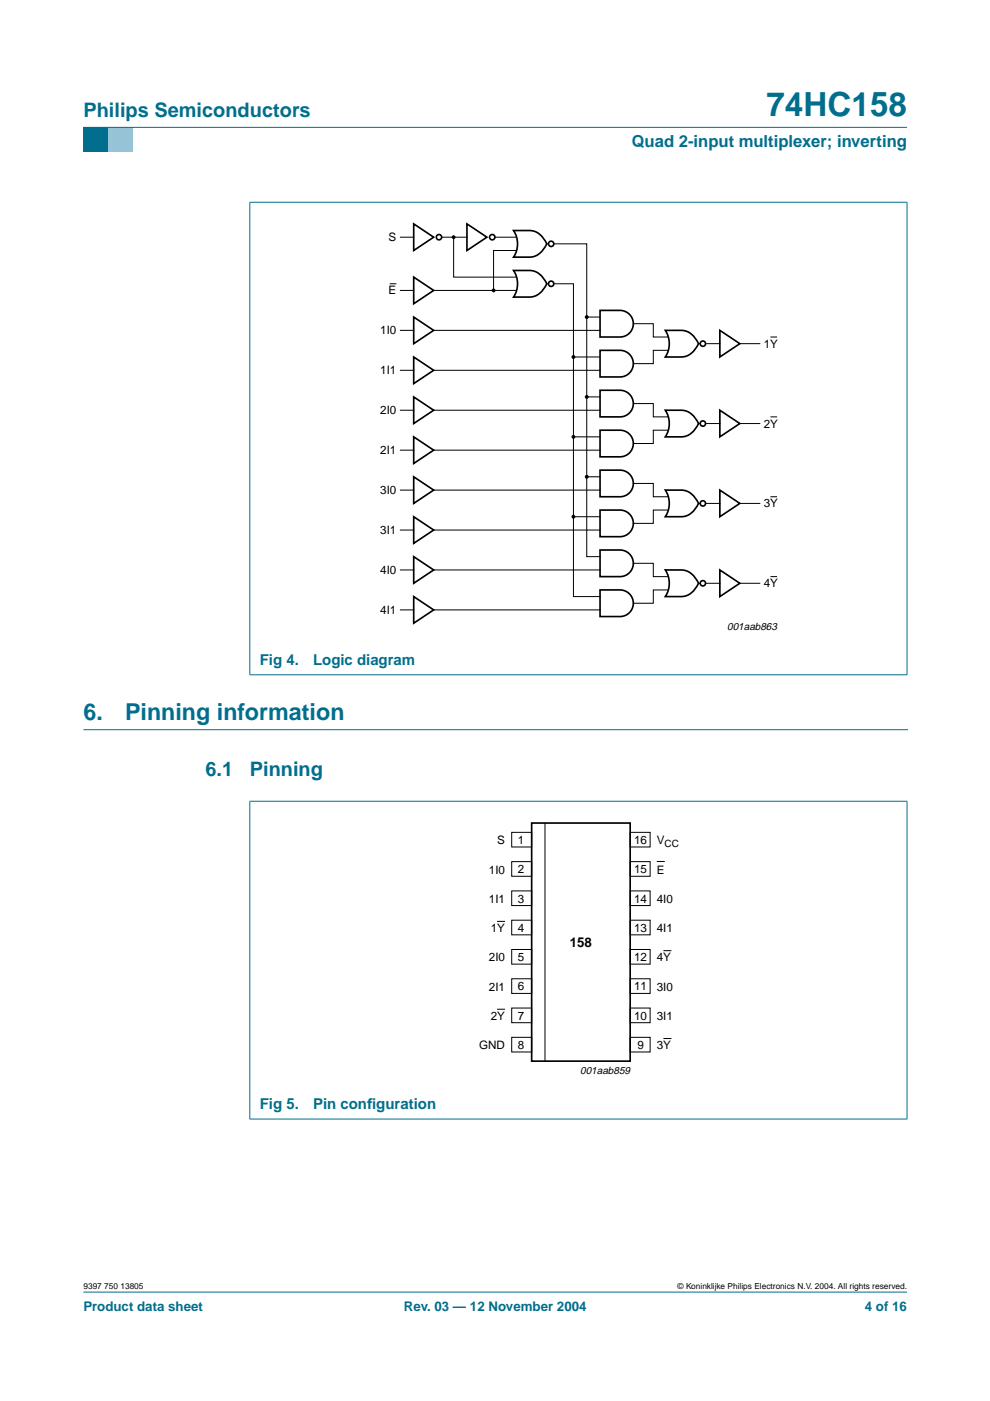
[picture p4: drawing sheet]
<svg xmlns="http://www.w3.org/2000/svg" width="210mm" height="297mm" viewBox="0 0 210 297" stroke-linecap="round" stroke-linejoin="round" font-family="sans-serif">
<path d="M17.7 273.9h174.6z" fill="#006e8c" stroke="#006e8c" stroke-width=".21"/>
<path d="M17.7 27h5.3v5.3h-5.3z" fill-rule="evenodd" fill="#006e8c"/>
<path d="M23 27h5.3v5.3h-5.3z" fill-rule="evenodd" fill="#96c4d6"/>
<g fill="#006e8c" stroke="#006e8c" stroke-width=".21">
<path d="M17.7 27h174.6z"/>
<path d="M53 42.9v100.1z"/>
<path d="M192.3 42.9v100.1z"/>
<path d="M52.9 42.9h139.5z"/>
<path d="M52.9 143.1h139.5z"/>
<path d="M53 169.9v67.3z"/>
<path d="M192.3 169.9v67.3z"/>
<path d="M52.9 169.9h139.5z"/>
<path d="M52.9 237.3h139.5z"/>
</g>
<path d="M17.7 154.7h174.7" fill="none" stroke="#006e8c" stroke-width=".21"/>
<g fill="none" stroke="#000" stroke-width=".35">
<path d="M87.7 58.8l4.2 2.8-4.2 2.8zM87.7 47.5l4.2 2.8-4.2 2.8zM99 47.5l4.2 2.8-4.2 2.8zM108.9 48.9h3.4a4.1 4.1 0 0 1 3.6 2.8 4.4 4.4 0 0 1-3.6 2.8h-3.4a5.1 5.1 0 0 0 0-5.6zM108.9 57.3h3.4a4.1 4.1 0 0 1 3.6 2.9 4.4 4.4 0 0 1-3.6 2.8h-3.4a5.1 5.1 0 0 0 0-5.7zM87.7 67.2l4.2 2.8-4.2 2.9zM87.7 75.7l4.2 2.8-4.2 2.8zM127.2 65.8h4.3a2.82 2.82 0 0 1 2.8 2.8 2.82 2.82 0 0 1-2.8 2.9h-4.3zM127.2 74.3h4.3a2.82 2.82 0 0 1 2.8 2.8 2.82 2.82 0 0 1-2.8 2.8h-4.3zM141.1 70h3.3a4.1 4.1 0 0 1 3.7 2.9 4.4 4.4 0 0 1-3.7 2.8h-3.3a5.1 5.1 0 0 0 0-5.7zM152.6 70l4.3 2.9-4.3 2.8zM87.7 84.2l4.2 2.8-4.2 2.8z"/>
<path d="M87.7 92.6l4.2 2.8-4.2 2.9zM127.2 82.7h4.3a2.82 2.82 0 0 1 2.8 2.9 2.82 2.82 0 0 1-2.8 2.8h-4.3zM127.2 91.2h4.3a2.82 2.82 0 0 1 2.8 2.8 2.82 2.82 0 0 1-2.8 2.9h-4.3zM127.2 99.7h4.3a2.82 2.82 0 0 1 2.8 2.8 2.82 2.82 0 0 1-2.8 2.8h-4.3zM141.1 87h3.3a4.1 4.1 0 0 1 3.7 2.8 4.4 4.4 0 0 1-3.7 2.8h-3.3a5.1 5.1 0 0 0 0-5.6zM152.6 87l4.3 2.8-4.3 2.8zM87.7 101.1l4.2 2.8-4.2 2.8zM87.7 109.6l4.2 2.8-4.2 2.8zM87.7 118l4.2 2.8-4.2 2.9zM127.2 108.1h4.3a2.82 2.82 0 0 1 2.8 2.9 2.82 2.82 0 0 1-2.8 2.8h-4.3zM127.2 116.6h4.3a2.82 2.82 0 0 1 2.8 2.8 2.82 2.82 0 0 1-2.8 2.9h-4.3zM141.1 103.9h3.3a4.1 4.1 0 0 1 3.7 2.8 4.4 4.4 0 0 1-3.7 2.9h-3.3a5.1 5.1 0 0 0 0-5.7z"/>
<path d="M152.6 103.9l4.3 2.8-4.3 2.9zM87.7 126.5l4.2 2.8-4.2 2.8zM127.2 125.1h4.3a2.82 2.82 0 0 1 2.8 2.8 2.82 2.82 0 0 1-2.8 2.8h-4.3zM141.1 120.8h3.3a4.1 4.1 0 0 1 3.7 2.9 4.4 4.4 0 0 1-3.7 2.8h-3.3a5.1 5.1 0 0 0 0-5.7zM152.6 120.8l4.3 2.9-4.3 2.8zM112.7 174.5h20.9v50.5h-20.9z"/>
<circle cx="93.1" cy="50.3" r=".56"/>
<circle cx="104.4" cy="50.3" r=".56"/>
<circle cx="116.9" cy="51.7" r=".56"/>
<circle cx="116.9" cy="60.2" r=".56"/>
<circle cx="149" cy="72.9" r=".56"/>
<circle cx="149" cy="89.8" r=".56"/>
<circle cx="149" cy="106.7" r=".56"/>
<circle cx="149" cy="123.7" r=".56"/>
</g>
<g fill="none" stroke="#000" stroke-width=".21">
<path d="M84.9 50.3h2.8M93.6 50.3h5.4M96.2 50.3v8.5h13.2M104.9 50.3h4.5M109.4 53.1h-4.8v8.5M117.3 51.7h7.1v66.3h2.8M82.6 60.2h1.4M84.9 70h2.8M84.9 61.6h2.8M84.9 78.5h2.8M91.9 70h35.3M91.9 61.6h17.5"/>
<path d="M91.9 78.5h35.3M117.3 60.2h4.3v66.3h5.6M121.6 75.7h5.6M124.4 67.2h2.8M134.3 68.6h4.2v2.9h3.1M141.6 74.3h-3.1v2.8h-4.2M149.6 72.9h3M156.9 72.9h4.2M163.4 71.5h1.4M84.9 87h2.8M84.9 95.4h2.8M91.9 87h35.3"/>
<path d="M91.9 95.4h35.3M121.6 92.6h5.6M124.4 84.2h2.8M134.3 85.6h4.2v2.8h3.1M141.6 91.2h-3.1v2.8h-4.2M149.6 89.8h3M156.9 89.8h4.2M163.4 88.4h1.4M84.9 103.9h2.8M84.9 112.4h2.8M91.9 103.9h35.3M91.9 112.4h35.3"/>
<path d="M121.6 109.6h5.6M124.4 101.1h2.8M134.3 102.5h4.2v2.8h3.1M134.3 119.4h4.2v2.9h3.1M141.6 108.1h-3.1v2.9h-4.2M149.6 106.7h3M156.9 106.7h4.2M163.4 105.3h1.4M84.9 120.8h2.8M84.9 129.3h2.8M91.9 120.8h35.3M91.9 129.3h35.3"/>
<path d="M141.6 125.1h-3.1v2.8h-4.2M149.6 123.7h3M156.9 123.7h4.2M163.4 122.3h1.4M108.5 176.5h4.2v3.1h-4.2zM115.5 174.5v50.6M133.6 176.5h4.2v3.1h-4.2zM105.4 195.4h1.7M108.5 182.7h4.2v3.1h-4.2zM108.5 188.9h4.2v3.1h-4.2zM108.5 195.1h4.2v3.1h-4.2zM133.6 188.9h4.2v3.1h-4.2z"/>
<path d="M133.6 195.1h4.2v3.1h-4.2zM133.6 182.7h4.2v3.1h-4.2zM139.3 182.7h1.6M105.4 214h1.7M108.5 201.3h4.2v3.1h-4.2zM108.5 207.5h4.2v3.1h-4.2zM108.5 213.7h4.2v3.1h-4.2zM108.5 219.9h4.2v3.1h-4.2zM133.6 213.7h4.2v3.1h-4.2zM133.6 219.9h4.2v3.1h-4.2zM133.6 201.3h4.2v3.1h-4.2zM133.6 207.5h4.2v3.1h-4.2z"/>
<path d="M140.7 201.6h1.7M140.7 220.2h1.7"/>
</g>
<g fill="#000" stroke="#000" stroke-width=".25">
<circle cx="96.2" cy="50.3" r=".28"/>
<circle cx="104.6" cy="61.6" r=".28"/>
<circle cx="121.6" cy="75.7" r=".28"/>
<circle cx="124.4" cy="67.2" r=".28"/>
<circle cx="121.6" cy="92.6" r=".28"/>
<circle cx="124.4" cy="84.2" r=".28"/>
<circle cx="121.6" cy="109.6" r=".28"/>
<circle cx="124.4" cy="101.1" r=".28"/>
</g>
<text font-size="7.1" fill="#006e8c" x="162.5" y="24.7">74HC158</text>
<g font-size="4.9" fill="#006e8c">
<text x="17.7" y="152.7">6.</text>
<text x="26.5" y="152.7">Pinning information</text>
</g>
<g font-size="4.2" fill="#006e8c">
<text x="17.7" y="24.9">Philips Semiconductors</text>
<text x="43.6" y="164.6">6.1</text>
<text x="53" y="164.6">Pinning</text>
</g>
<text font-size="3.5" fill="#006e8c" x="133.9" y="31.1">Quad 2-input multiplexer; inverting</text>
<g font-size="3.2" fill="#006e8c">
<text x="55.1" y="141">Fig 4.</text>
<text x="66.4" y="141">Logic diagram</text>
<text x="55.1" y="235.1">Fig 5.</text>
<text x="66.4" y="235.1">Pin conf</text>
<text x="77.8" y="235.1">iguration</text>
</g>
<text font-size="2.8" x="120.8" y="200.7">158</text>
<g font-size="2.8" fill="#006e8c">
<text x="17.7" y="278">Product data sheet</text>
<text x="85.6" y="278">Rev. 03 — 12 November 2004</text>
<text x="183.4" y="278">4 of 16</text>
</g>
<g font-size="2.5">
<text x="82.4" y="51.1">S</text>
<text x="82.4" y="62.4">E</text>
<text x="80.6" y="70.9">1I0</text>
<text x="161.9" y="73.7">1Y</text>
<text x="80.6" y="79.4">1I1</text>
<text x="80.6" y="87.8">2I0</text>
<text x="161.9" y="90.6">2Y</text>
<text x="80.6" y="96.3">2I1</text>
<text x="80.6" y="104.8">3I0</text>
<text x="161.9" y="107.6">3Y</text>
<text x="80.6" y="113.2">3I1</text>
<text x="80.6" y="121.7">4I0</text>
<text x="161.9" y="124.5">4Y</text>
<text x="80.6" y="130.2">4I1</text>
<text x="105.4" y="179">S</text>
<text x="109.8" y="178.9">1</text>
<text x="134.4" y="178.9">16</text>
<text x="139.3" y="179">V</text>
<text x="103.6" y="185.2">1I0</text>
<text x="109.8" y="185.2">2</text>
<text x="134.4" y="185.2">15</text>
<text x="139.3" y="185.2">E</text>
<text x="103.6" y="191.4">1I1</text>
<text x="109.8" y="191.4">3</text>
<text x="134.4" y="191.4">14</text>
<text x="139.3" y="191.4">4I0</text>
<text x="104.1" y="197.6">1Y</text>
<text x="109.8" y="197.6">4</text>
<text x="134.4" y="197.6">13</text>
<text x="139.3" y="197.6">4I1</text>
<text x="103.6" y="203.9">2I0</text>
<text x="109.8" y="203.8">5</text>
<text x="134.4" y="203.8">12</text>
<text x="139.3" y="203.9">4Y</text>
<text x="109.8" y="210">6</text>
<text x="134.4" y="210">11</text>
<text x="103.6" y="210.1">2I1</text>
<text x="139.3" y="210.1">3I0</text>
<text x="104.1" y="216.3">2Y</text>
<text x="109.8" y="216.2">7</text>
<text x="134.4" y="216.2">10</text>
<text x="139.3" y="216.3">3I1</text>
<text x="101.6" y="222.5">GND</text>
<text x="109.8" y="222.4">8</text>
<text x="135.2" y="222.4">9</text>
<text x="139.3" y="222.5">3Y</text>
</g>
<g font-size="2.2">
<text x="154.2" y="133.5">001aab863</text>
<text x="123" y="227.8">001aab859</text>
</g>
<text font-size="2.1" x="140.9" y="179.5">CC</text>
<g font-size="1.8">
<text x="17.7" y="273.4">9397 750 13805</text>
<text x="143.7" y="273.4">© Koninklijke Philips Electronics N.V. 2004. All rights reserved.</text>
</g>
</svg>
